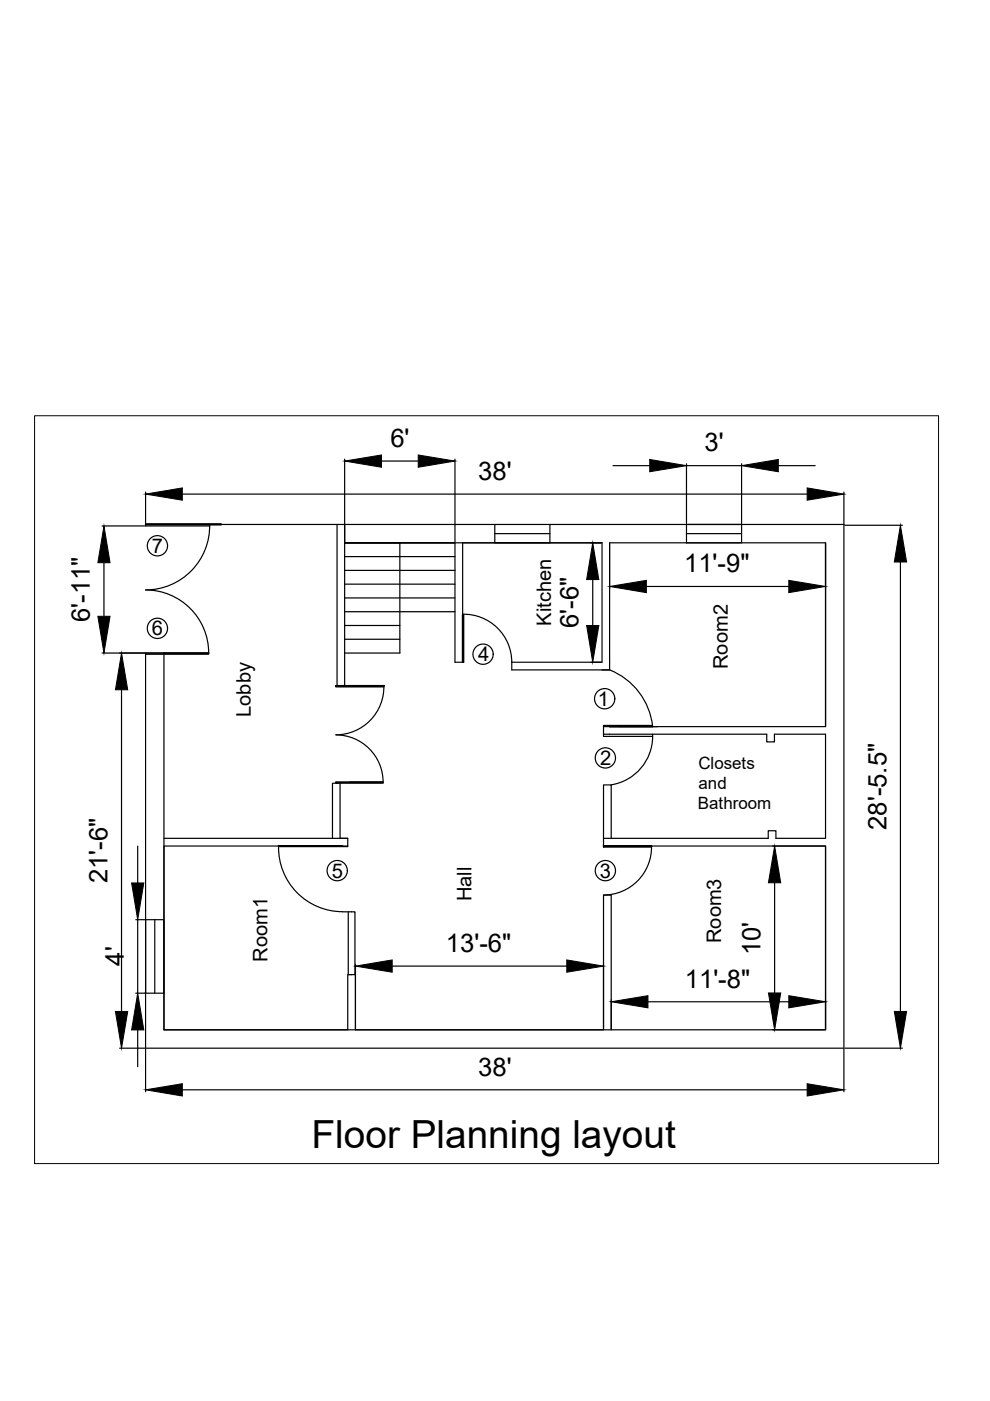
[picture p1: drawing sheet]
<svg xmlns="http://www.w3.org/2000/svg" width="210mm" height="297mm" viewBox="0 0 210 297" stroke-linecap="round" stroke-linejoin="round" font-family="sans-serif">
<!-- layer: 0 -->
<g fill="none" stroke="#000" stroke-width=".25">
<path d="M73.1 97.4v48M80.9 97.8h7.8M96.5 97.4v17.5M130 98.7h7.8M145.5 98.3v12.7M145.5 98.7h11.7M157.2 98.3v12.7M165 98.7h7.8M21.6 111.5h9.1M22 119.3v11.4M30.9 104.3v7.2h13.6M38.7 104.8h132.4"/>
<path d="M44.5 111.2a13.6 13.6 0 0 1-13.6 13.9 13.4 13.4 0 0 1 13.3 13.3l-9.4 .1v79.8h140.2M46.9 111.2h-16h148M71.5 111.2v34.2M73.1 115.1h23.4v25.3h1.8v-10.2M73.1 115.1h11.7v23.4h-11.7M73.1 115.1h54.5v25.3h-19.1M73.1 118h23.4M98.1 115.1v25.3v-10.2a10.1 10.1 0 0 1 10.4 10.2M104.9 111.2v3.9h11.7v-3.9M104.9 113.1h11.7M145.5 111.2h11.7v3.9h-11.7zM145.5 113.1h11.7"/>
<path d="M175 115.1v39h-47M175 115.1h-45.7v26.9h-20.8v-1.6M175 115.1v39M178.9 104.3v117.9h-148v-83.7v.2h13.3v-.2M179.1 111.4h12.2M190.9 119.2v95.2M21.6 138.5h9.1M73.1 120.9h23.4M73.1 123.9h23.4M73.1 126.8h23.4M73.1 129.7h23.4M73.1 132.6h11.7"/>
<path d="M73.1 135.5h11.7M125.7 122.9v9.7M137 124.3h30.2M25.8 146.2v68.2M71.2 145.4h10.2M71.2 145.6h10.2M71.2 155.8a10 10 0 0 1 10 10M81.4 145.4a10.2 10.2 0 0 1-10.2 10.4M127.6 142h1.7M128 155.7v.4h10.4v-.4M129.3 142a14.6 14.6 0 0 1 9.1 12M131.3 154.1h8.2"/>
<path d="M138.3 153.8h-10.3v1.9h34.6v1.6h1.6v-1.6h10.8v22h-10.5v-1.6h-1.6v1.6h-34.9v1.9h10.1M138.4 156.1a10.4 10.4 0 0 1-8.8 10.3M29.2 179.4v7.8M34.8 177.7h38.9v1.7h-38.9v38.9h38.9v-11.7h1.7v11.7h52.6v-28.5h1.6v28.5M59 179.4h13.6zM59 179.4v.1h14.7v-.1M59 179.4h13.6M59.1 179.5a13.6 13.6 0 0 0 13.5 13.8h2.7v13.3M71.2 165.8v.3h10v-.3M71.7 166.1h-1.2v11.6M72.1 166.1v11.6h1.6M74.1 165.8h7.1"/>
<path d="M128 177.7v-11.3h1.6v11.3M163.8 179.4h11M175 179.4v38.9M28.8 195h1.9M29.2 195v15.6M32.8 195v15.6M73.8 193.3v13.3h.7M128 189.8a10.2 10.2 0 0 0 10.1-10.4h-10.1h47v38.9M164.2 187.2v23.3M28.8 210.6h1.9M29.2 218.4v7.8M30.8 210.5l4 .1v-15.6h-3.9v15.6"/>
<path d="M75.4 204.4v13.7M83.1 204.8h37.1M128 204.4v13.7M129.6 212v6.1M137.4 212.4h29.8M25.4 222.2h5.3M30.9 222.4v9.1M38.7 231.1h132.4M178.9 222.4v9.1M179.1 222.2h12.2"/>
<circle cx="33.4" cy="115.7" r="2.15"/>
<circle cx="33.4" cy="133.2" r="2.15"/>
<circle cx="102.4" cy="138.7" r="2.15"/>
<circle cx="128.2" cy="148.1" r="2.15"/>
<circle cx="128.4" cy="160.7" r="2.15"/>
<circle cx="71.5" cy="184.6" r="2.15"/>
<circle cx="128.4" cy="184.6" r="2.15"/>
</g>
<path d="M30.9 111.2h16M30.9 138.5h13.3M98.1 130.2v10.2M71.2 145.4h10.2M129.3 154.1h9.1M71.2 165.8h10M128 179.4h10.1" fill="none" stroke="#000" stroke-width=".36"/>
<g fill="#000" stroke="#000" stroke-width=".21">
<path d="M73.1 97.8l7.8-1.3v2.6zM88.7 96.5l7.8 1.3-7.8 1.3zM137.8 97.4l7.7 1.3-7.7 1.3zM157.2 98.7l7.8-1.3v2.6zM22 111.5l1.3 7.8h-2.5zM30.9 104.8l7.8-1.4v2.7zM171.1 103.4l7.8 1.4-7.8 1.3zM190.9 111.4l1.3 7.8h-2.6zM20.8 130.7h2.5l-1.3 7.8zM125.7 115.1l1.3 7.8h-2.6zM124.4 132.6h2.6l-1.3 7.8zM129.3 124.3l7.7-1.3v2.7z"/>
<path d="M167.2 123l7.8 1.3-7.8 1.4zM25.8 138.5l1.3 7.7h-2.6zM27.9 187.2h2.6l-1.3 7.8zM164.2 179.4l1.3 7.8h-2.6zM24.5 214.4h2.6l-1.3 7.8zM29.2 210.6l1.3 7.8h-2.6zM75.4 204.8l7.7-1.3v2.6zM120.2 203.5l7.8 1.3-7.8 1.3zM129.6 212.4l7.8-1.3v2.6zM162.9 210.5h2.6l-1.3 7.8zM167.2 211.1l7.8 1.3-7.8 1.3zM189.6 214.4h2.6l-1.3 7.8z"/>
<path d="M30.9 231.1l7.8-1.3v2.6zM171.1 229.8l7.8 1.3-7.8 1.3z"/>
</g>
<path d="M7.3 88.1h191.7v158.6h-191.7z" fill="none" stroke="#000" stroke-width=".21"/>
<text font-size="8.2" x="66.1" y="243.3">Floor Planning layout</text>
<g font-size="5.4">
<text x="82.8" y="94.8">6'</text>
<text x="149.4" y="95.7">3'</text>
<text x="101.4" y="101.8">38'</text>
<text x="145" y="121.4">11'-9&quot;</text>
<text x="19.1" y="131.9" transform="rotate(-90 19.1 131.9)">6'-11&quot;</text>
<text x="122.7" y="133.1" transform="rotate(-90 122.7 133.1)">6'-6&quot;</text>
<text x="187.9" y="175.9" transform="rotate(-90 187.9 175.9)">28'-5.5&quot;</text>
<text x="22.8" y="187.2" transform="rotate(-90 22.8 187.2)">21'-6&quot;</text>
<text x="94.6" y="201.8">13'-6&quot;</text>
<text x="161.3" y="202.6" transform="rotate(-90 161.3 202.6)">10'</text>
<text x="26.3" y="204.7" transform="rotate(-90 26.3 204.7)">4'</text>
<text x="145.2" y="209.4">11'-8&quot;</text>
<text x="101.4" y="228.1">38'</text>
</g>
<g font-size="4.3">
<text x="32.2" y="117.2">7</text>
<text x="32.2" y="134.7">6</text>
<text x="116.8" y="132.7" transform="rotate(-90 116.8 132.7)">Kitchen</text>
<text x="101.4" y="140.2">4</text>
<text x="154.3" y="141.8" transform="rotate(-90 154.3 141.8)">Room2</text>
<text x="126.7" y="149.6">1</text>
<text x="53.2" y="152" transform="rotate(-90 53.2 152)">Lobby</text>
<text x="127.2" y="162.2">2</text>
<text x="70.3" y="186.1">5</text>
<text x="99.9" y="191.1" transform="rotate(-90 99.9 191.1)">Hall</text>
<text x="127.2" y="186.1">3</text>
<text x="56.7" y="203.9" transform="rotate(-90 56.7 203.9)">Room1</text>
<text x="152.9" y="199.9" transform="rotate(-90 152.9 199.9)">Room3</text>
</g>
<g font-size="3.6">
<text x="148.1" y="163">Closets</text>
<text x="148.1" y="167.3">and</text>
<text x="148" y="171.6">Bathroom</text>
</g>
</svg>
